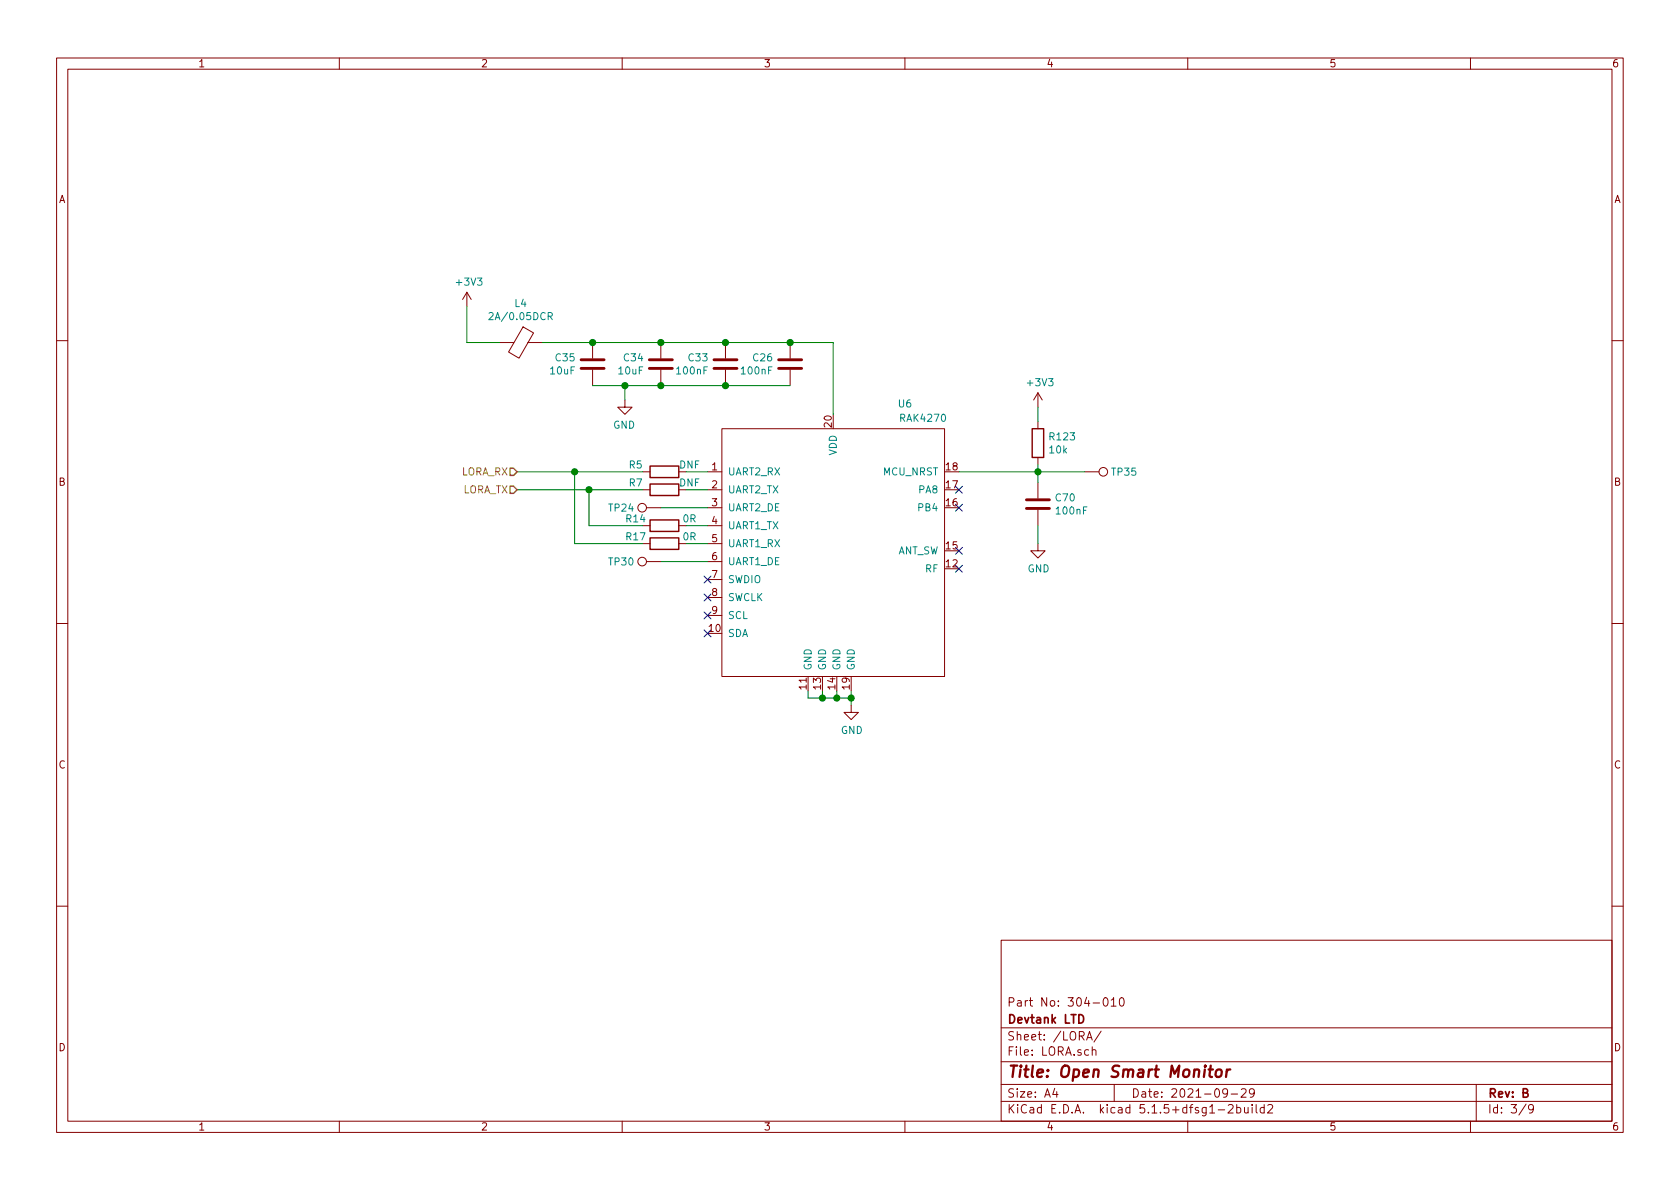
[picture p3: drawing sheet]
<svg xmlns="http://www.w3.org/2000/svg" width="297mm" height="210mm" viewBox="0 0 297 210" stroke-linecap="round" stroke-linejoin="round" font-family="sans-serif">
<g fill="none" stroke="#840000" stroke-width=".18">
<path d="M10 10.3h277v189.9h-277zM12 12.2h273v186.1h-273zM60 10.3v1.9M110 10.3v1.9M160 10.3v1.9M210 10.3v1.9M260 10.3v1.9M82.5 51.7l-.7 1.3M82.5 51.7v2.5M82.5 51.7l.8 1.3M92.5 57.8l1.8 1.1-2.5 4.4-1.9-1.1zM10 60.2h2"/>
<path d="M88.3 60.6h2.6M93.3 60.6h2.6M104.8 60.6v2.8M104.8 65.4v2.8M110.5 70.7v1.3h-1.3l1.3 1.3 1.3-1.3h-1.3M116.8 60.6v2.8M116.8 65.4v2.8M127.6 75.8h39.4v43.8h-39.4zM128.3 60.6v2.8M128.3 65.4v2.8M139.7 60.6v2.8M139.7 65.4v2.8"/>
<path d="M183.5 69.5v2.5M183.5 74.5v1.3M183.5 69.5l-.7 1.2M183.5 69.5l.8 1.2M285 60.2h2M113.7 86.6h1.2M113.7 93h1.2M113.7 96.1h1.2M113.7 83.4h1.2M114.3 89.8h2.5M114.3 99.3h2.5M120 93h1.3"/>
<path d="M120 96.1h1.3M125.1 86.6h2.5M125.1 93h2.5M125.1 96.1h2.5M125.1 83.4h2.5M125.1 89.8h2.5M125.1 99.3h2.5M183.5 96.1v1.3h1.3l-1.3 1.3-1.3-1.3h1.3M183.5 80.9v1.3M183.5 85.3v2.8M183.5 90.2v2.8M191.8 83.4h2.5"/>
<path d="M10 110.3h2M125.1 102.5h2.5M125.1 105.7h2.5M125.1 108.8h2.5M285 110.3h2M150.5 124.7v1.3h1.3l-1.3 1.2-1.3-1.2h1.3M10 160.2h2M177 166.3h108v32h-108zM195.2 176.6l.2-.2a.8 .8 0 0 1 .5 .8 .8 .8 0 0 1-.5 .7l-.2-.1-.2-.4zM196.5 176.9l.4-.5v1.5M196.5 177.9h.8M198.1 176.5l.3-.1a.94 .94 0 0 1 0 1.5h-.1a1 1 0 0 1-.2-1.4z"/>
<path d="M285 160.2h2M60 198.3v1.9M110 198.3v1.9M160 198.3v1.9M177 194.8h108M177 191.8h108M177 187.8h108M177 181.8h108M186.5 192.5l-.4 1h1M186.8 193v1M192.1 183.9l.5-1.5 .5 1.5M192.3 183.5h.7"/>
<path d="M193.1 185.7h.1a.37 .37 0 0 1 .6 .1v.8M193.1 185.1v1.5M194.7 182.3l-1.3 2M197 191.8v3M210 198.3v1.9M215.4 196.3h1.1M217 193.2l-.1 .2a.48 .48 0 0 1-.6-.1v-.6a.48 .48 0 0 1 .6-.1l.1 .1a1.19 1.19 0 0 1-.2 1.2l-.5 .1M217.2 195.5l.2-.2h.4l.2 .5-.9 1h.9M217.7 193.5h1.1M218.7 195.9l.4-.1 .3 .3-.1 .6h-.6M218.7 195.3v1.5M219.5 192.7l.2-.2h.3l.3 .2v.3v.2l-.9 .8h.9"/>
<path d="M220 195.8l.1 .9 .3 .1 .3-.1M220.7 195.8v1M221.4 195.3v.2M221.4 195.8v1M221.8 193.2l-.3 .3h-.3l-.3-.3v-.4l.2-.2 .4-.1 .2 .2a1.13 1.13 0 0 1-.2 1.2l-.4 .1M222.1 195.3v1.3l.2 .2M223.5 195.9l-.4-.1-.3 .3 .1 .6 .2 .1 .4-.1M223.5 195.3v1.5M224.2 195.5l.2-.2h.3l.3 .5-.9 1h.9M260 198.3v1.9M261 191.8v6.5M269.8 195.2l-1.2 2"/>
<path d="M271.1 196l-.3 .3-.4-.1-.1-.2v-.4l.1-.2 .4-.1 .2 .2a1.19 1.19 0 0 1-.2 1.2l-.4 .1"/>
<circle cx="113.5" cy="89.8" r=".76"/>
<circle cx="113.5" cy="99.3" r=".76"/>
<circle cx="195.1" cy="83.4" r=".76"/>
</g>
<path d="M213.7 189.1h.8M214.1 188.4l-.3 1.8 .1 .1 .4 .1M215.1 189.3a.51 .51 0 0 1 .5-.2 .51 .51 0 0 1 .4 .4v.6a.54 .54 0 0 1-.6 .4 .54 .54 0 0 1-.5-.4zM216.9 189.1l-.1 1.3M217.5 189.1a.55 .55 0 0 0-.6 .4" fill="none" stroke="#840000" stroke-width=".41"/>
<path d="M190.8 179.4a.75 .75 0 0 1 .8 .8 .75 .75 0 0 1-.8 .7z" fill="none" stroke="#840000" stroke-width=".3"/>
<path d="M102.7 65.1h4.1M102.7 63.6h4.1M114.8 65.1h4.1M114.8 63.6h4.1M126.2 65.1h4.1M126.2 63.6h4.1M137.7 65.1h4M137.7 63.6h4M181.5 89.9h4M181.5 88.4h4" fill="none" stroke="#840000" stroke-width=".51"/>
<path d="M182.5 75.8h2v5.1h-2zM114.9 85.6h5.1v2h-5.1zM114.9 91.9h5.1v2.1h-5.1zM114.9 95.1h5.1v2h-5.1zM114.9 82.4h5.1v2h-5.1z" fill="none" stroke="#840000" stroke-width=".25"/>
<path d="M86.5 55.4l.4-.1 .3 .3-.8 .9h.8M96.9 55.9h.6l.2-.2-.1-.3-.2-.1h-.5v1.2M97.2 55.9l.5 .6" fill="none" stroke="#008484" stroke-width=".18"/>
<g fill="none" stroke="#008400" stroke-width=".18">
<path d="M82.5 54.2v6.4h5.8M95.9 60.6h51.4v12.7M104.8 68.2h34.9M110.5 68.2v2.5M183.5 72v2.5M91.4 83.4h22.3M91.4 86.6h22.3M101.6 83.4v12.7h12.1M104.1 86.6v6.4h9.6M116.8 89.8h8.3M116.8 99.3h8.3M121.3 83.4h3.8"/>
<path d="M121.3 86.6h3.8M121.3 93h3.8M121.3 96.1h3.8M169.5 83.4h22.3M183.5 82.2v3.1M183.5 93v3.1M142.9 122.2v1.2h7.6M145.4 122.2v1.2M148 122.2v1.2M150.5 122.2v2.5"/>
</g>
<path d="M90.2 82.8h.6l.6 .6-.6 .7h-.6zM90.2 86h.6l.6 .6-.6 .6h-.6z" fill="none" stroke="#848400" stroke-width=".25"/>
<g fill="#008400" stroke="#008400" stroke-width=".25">
<circle cx="104.1" cy="86.6" r=".51"/>
<circle cx="139.7" cy="60.6" r=".51"/>
<circle cx="183.5" cy="83.4" r=".51"/>
<circle cx="128.3" cy="60.6" r=".51"/>
<circle cx="116.8" cy="60.6" r=".51"/>
<circle cx="104.8" cy="60.6" r=".51"/>
<circle cx="128.3" cy="68.2" r=".51"/>
<circle cx="116.8" cy="68.2" r=".51"/>
<circle cx="148" cy="123.4" r=".51"/>
<circle cx="101.6" cy="83.4" r=".51"/>
<circle cx="110.5" cy="68.2" r=".51"/>
<circle cx="150.5" cy="123.4" r=".51"/>
<circle cx="145.4" cy="123.4" r=".51"/>
</g>
<g fill="none" stroke="#000084" stroke-width=".18">
<path d="M168.9 86l1.3 1.2M168.9 89.2l1.3 1.2M168.9 96.8l1.3 1.2M168.9 100l1.3 1.2M170.2 86l-1.3 1.2M170.2 89.2l-1.3 1.2M170.2 96.8l-1.3 1.2M170.2 100l-1.3 1.2M124.5 108.2l1.2 1.2M124.5 111.4l1.2 1.2M124.5 105l1.2 1.3M124.5 101.9l1.2 1.2"/>
<path d="M125.7 108.2l-1.2 1.2M125.7 111.4l-1.2 1.2M125.7 105l-1.2 1.3M125.7 101.9l-1.2 1.2"/>
</g>
<text font-size="2.8" fill="#840000" x="178" y="190.5">Title: Open Smart Monitor</text>
<g font-size="2.1" fill="#840000">
<text x="178" y="178">Part No: 304-010</text>
<text x="178" y="184">Sheet: /LORA/</text>
<text x="178" y="181">Devtank LTD</text>
<text x="178" y="186.7">File: LORA.sch</text>
<text x="178" y="196.9">KiCad E.D.A. kicad 5.1.5+dfsg1-2build2</text>
<text x="178" y="194.1">Size: A4</text>
<text x="200" y="194.1">Date: 2021-09-29</text>
<text x="263" y="194.1">Rev: B</text>
<text x="263" y="196.9">Id: 3/9</text>
</g>
<g font-size="1.8" fill="#840000">
<text x="35" y="11.9">1</text>
<text x="85" y="11.9">2</text>
<text x="135" y="11.9">3</text>
<text x="185" y="11.9">4</text>
<text x="235" y="11.9">5</text>
<text x="285" y="11.9">6</text>
<text x="10.4" y="35.9">A</text>
<text x="285.4" y="35.9">A</text>
<text x="147.1" y="75.5" transform="rotate(-90 147.1 75.5)">20</text>
<text x="125.9" y="83.2">1</text>
<text x="167.3" y="83.2">18</text>
<text x="10.4" y="85.9">B</text>
<text x="125.9" y="86.4">2</text>
<text x="125.9" y="89.5">3</text>
<text x="167.3" y="89.5">16</text>
<text x="167.3" y="86.4">17</text>
<text x="285.4" y="85.9">B</text>
<text x="125.9" y="92.7">4</text>
<text x="125.9" y="95.9">5</text>
<text x="125.9" y="99.1">6</text>
<text x="167.3" y="100.3">12</text>
<text x="167.3" y="97.1">15</text>
<text x="125.9" y="102.2">7</text>
<text x="125.9" y="105.4">8</text>
<text x="125.4" y="111.8">10</text>
<text x="125.9" y="108.6">9</text>
<text x="142.6" y="121.9" transform="rotate(-90 142.6 121.9)">11</text>
<text x="145.2" y="121.9" transform="rotate(-90 145.2 121.9)">13</text>
<text x="147.7" y="121.9" transform="rotate(-90 147.7 121.9)">14</text>
<text x="150.2" y="121.9" transform="rotate(-90 150.2 121.9)">19</text>
<text x="10.4" y="135.9">C</text>
<text x="285.4" y="135.9">C</text>
<text x="10.4" y="185.9">D</text>
<text x="285.4" y="185.9">D</text>
<text x="35" y="199.9">1</text>
<text x="85" y="199.9">2</text>
<text x="135" y="199.9">3</text>
<text x="185" y="199.9">4</text>
<text x="235" y="199.9">5</text>
<text x="285" y="199.9">6</text>
</g>
<g font-size="1.8" fill="#008484">
<text x="80.8" y="50.5">+3V3</text>
<text x="87.1" y="56.6">2A/0.05DCR</text>
<text x="91.1" y="54.3">L4</text>
<text x="98.3" y="63.9">C35</text>
<text x="110.4" y="63.9">C34</text>
<text x="121.8" y="63.9">C33</text>
<text x="133.2" y="63.9">C26</text>
<text x="97.4" y="66.2">10uF</text>
<text x="109.4" y="66.2">10uF</text>
<text x="119.8" y="66.2">100nF</text>
<text x="131.2" y="66.2">100nF</text>
<text x="181.8" y="68.3">+3V3</text>
<text x="108.4" y="75.8">GND</text>
<text x="158.9" y="72.1">U6</text>
<text x="159.3" y="74.6">RAK4270</text>
<text x="185.7" y="77.9">R123</text>
<text x="111.3" y="82.8">R5</text>
<text x="120.1" y="82.8">DNF</text>
<text x="148" y="80.6" transform="rotate(-90 148 80.6)">VDD</text>
<text x="185.6" y="80.2">10k</text>
<text x="111.3" y="86">R7</text>
<text x="120.1" y="86">DNF</text>
<text x="128.7" y="84.1">UART2_RX</text>
<text x="128.7" y="87.2">UART2_TX</text>
<text x="156.2" y="84.1">MCU_NRST</text>
<text x="162.6" y="87.2">PA8</text>
<text x="186.7" y="88.7">C70</text>
<text x="196.6" y="84.1">TP35</text>
<text x="107.7" y="90.5">TP24</text>
<text x="110.8" y="92.4">R14</text>
<text x="110.8" y="95.5">R17</text>
<text x="120.8" y="92.4">0R</text>
<text x="120.8" y="95.5">0R</text>
<text x="128.7" y="90.4">UART2_DE</text>
<text x="128.7" y="93.6">UART1_TX</text>
<text x="162.6" y="90.4">PB4</text>
<text x="186.9" y="91">100nF</text>
<text x="107.7" y="100">TP30</text>
<text x="128.7" y="96.8">UART1_RX</text>
<text x="128.7" y="99.9">UART1_DE</text>
<text x="158.5" y="98">ANT_SW</text>
<text x="163.6" y="101.2">RF</text>
<text x="181.7" y="101.2">GND</text>
<text x="128.7" y="103.1">SWDIO</text>
<text x="128.7" y="106.3">SWCLK</text>
<text x="128.7" y="112.6">SDA</text>
<text x="128.7" y="109.5">SCL</text>
<text x="143.5" y="118.6" transform="rotate(-90 143.5 118.6)">GND</text>
<text x="146" y="118.6" transform="rotate(-90 146 118.6)">GND</text>
<text x="148.6" y="118.6" transform="rotate(-90 148.6 118.6)">GND</text>
<text x="151.1" y="118.6" transform="rotate(-90 151.1 118.6)">GND</text>
<text x="148.7" y="129.8">GND</text>
</g>
<g font-size="1.8" fill="#848400">
<text x="81.5" y="84.1">LORA_RX</text>
<text x="81.7" y="87.2">LORA_TX</text>
</g>
</svg>
